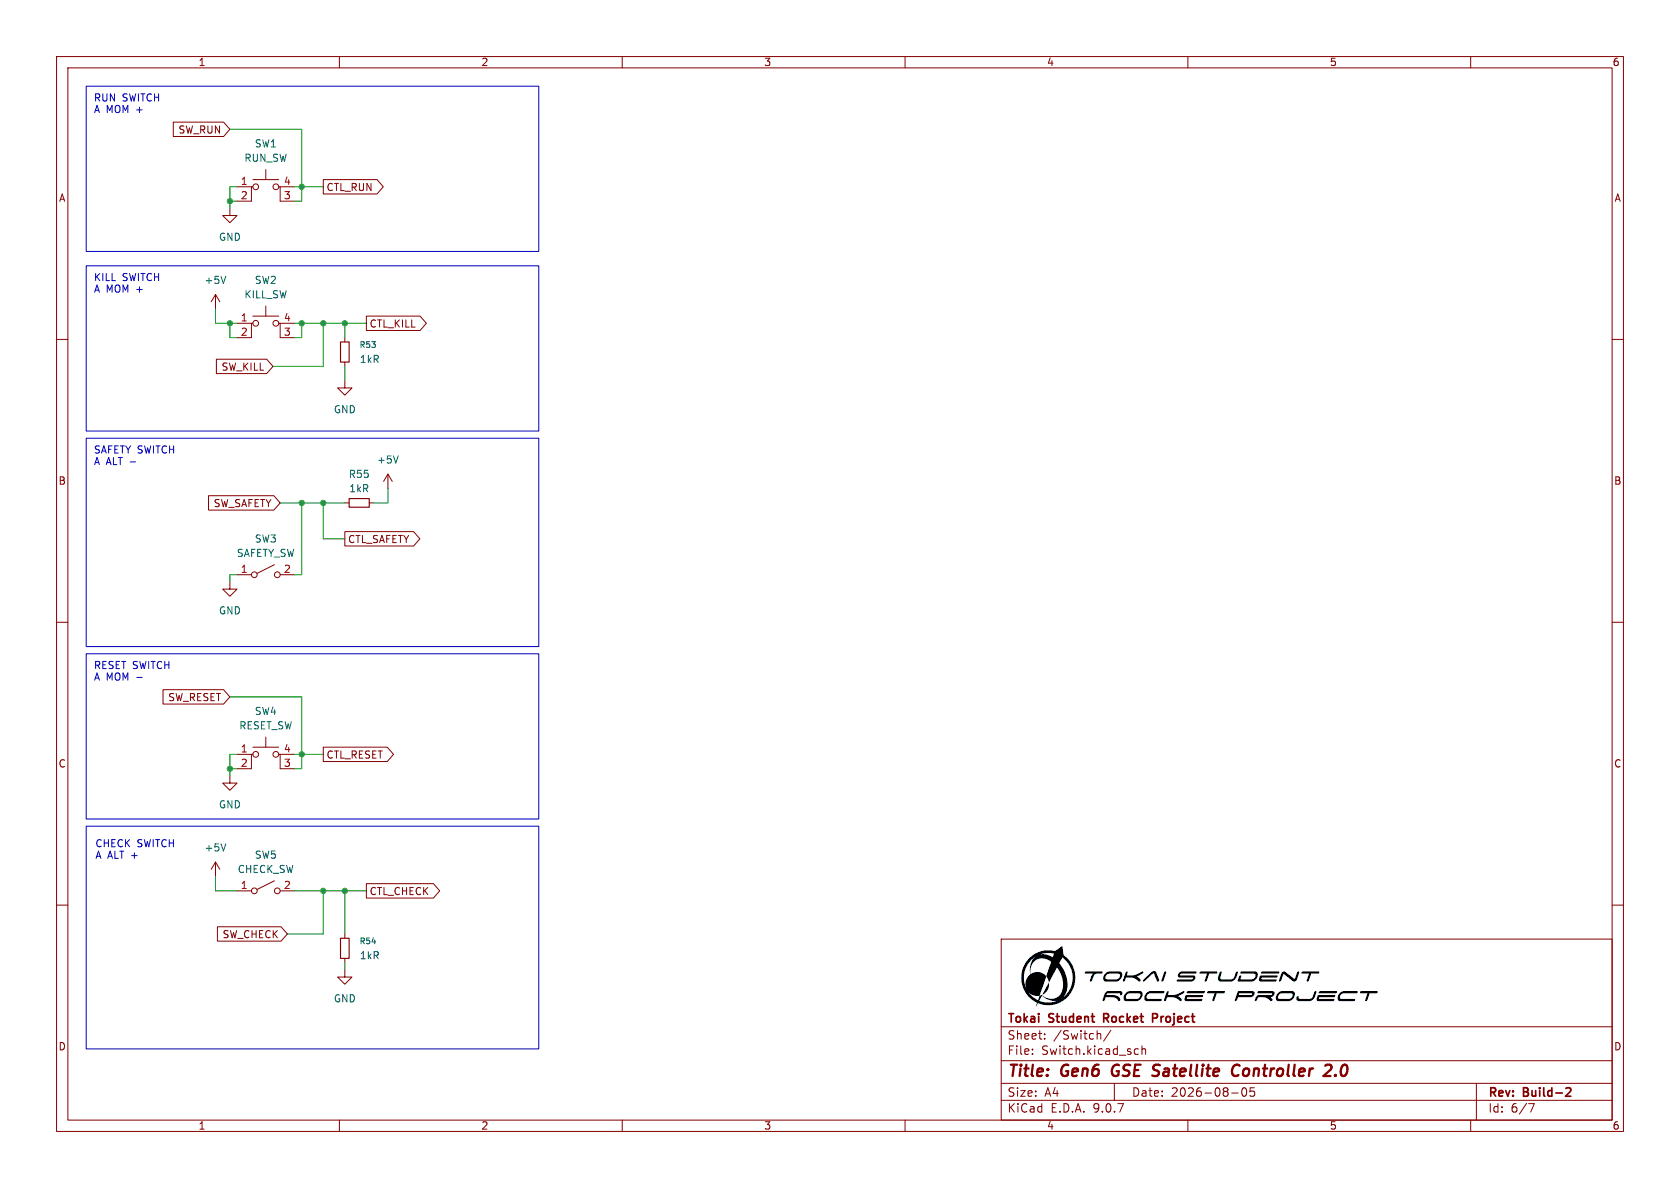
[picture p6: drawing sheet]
(kicad_sch
 (version 20250114)
 (generator "eeschema")
 (generator_version "9.0")
 (paper "A4")
 (title_block
  (title "Gen6 GSE Satellite Controller 2.0")
  (date "2026-08-05")
  (rev "Build-2")
  (company "Tokai Student Rocket Project"))
 (lib_symbols
  (symbol "Device:R_Small"
   (pin_numbers (hide yes))
   (pin_names
    (offset 0.254) (hide yes)) (exclude_from_sim no) (in_bom yes) (on_board yes)
   (property "Reference" "R" (at 0.762 0.508 0) (effects (font (size 1.27 1.27)) (justify left)))
   (property "Value" "R_Small" (at 0.762 -1.016 0) (effects (font (size 1.27 1.27)) (justify left)))
   (property "Footprint" "" (at 0 0 0) (effects (font (size 1.27 1.27)) (hide yes)))
   (property "Datasheet" "~" (at 0 0 0) (effects (font (size 1.27 1.27)) (hide yes)))
   (property "Description" "Resistor, small symbol" (at 0 0 0) (effects (font (size 1.27 1.27)) (hide yes)))
   (symbol "R_Small_0_1"
    (rectangle (start -0.762 1.778) (end 0.762 -1.778) (stroke (width 0.2032) (type default)) (fill (type none))))
   (symbol "R_Small_1_1"
    (pin passive line (at 0 2.54 270) (length 0.762) (name "~" (effects (font (size 1.27 1.27)))) (number "1" (effects (font (size 1.27 1.27)))))
    (pin passive line (at 0 -2.54 90) (length 0.762) (name "~" (effects (font (size 1.27 1.27)))) (number "2" (effects (font (size 1.27 1.27))))))
   (embedded_fonts no))
  (symbol "R_Small_1"
   (pin_numbers (hide yes))
   (pin_names
    (offset 0.254) (hide yes)) (exclude_from_sim no) (in_bom yes) (on_board yes)
   (property "Reference" "R" (at 0 0 90) (effects (font (size 1.016 1.016))))
   (property "Value" "R_Small" (at 1.778 0 90) (effects (font (size 1.27 1.27))))
   (property "Footprint" "" (at 0 0 0) (effects (font (size 1.27 1.27)) (hide yes)))
   (property "Datasheet" "~" (at 0 0 0) (effects (font (size 1.27 1.27)) (hide yes)))
   (property "Description" "Resistor, small symbol" (at 0 0 0) (effects (font (size 1.27 1.27)) (hide yes)))
   (symbol "R_Small_1_0_1"
    (rectangle (start -0.762 1.778) (end 0.762 -1.778) (stroke (width 0.2032) (type default)) (fill (type none))))
   (symbol "R_Small_1_1_1"
    (pin passive line (at 0 2.54 270) (length 0.762) (name "~" (effects (font (size 1.27 1.27)))) (number "1" (effects (font (size 1.27 1.27)))))
    (pin passive line (at 0 -2.54 90) (length 0.762) (name "~" (effects (font (size 1.27 1.27)))) (number "2" (effects (font (size 1.27 1.27))))))
   (embedded_fonts no))
  (symbol "R_Small_2"
   (pin_numbers (hide yes))
   (pin_names
    (offset 0.254) (hide yes)) (exclude_from_sim no) (in_bom yes) (on_board yes)
   (property "Reference" "R" (at 0 0 90) (effects (font (size 1.016 1.016))))
   (property "Value" "R_Small" (at 1.778 0 90) (effects (font (size 1.27 1.27))))
   (property "Footprint" "" (at 0 0 0) (effects (font (size 1.27 1.27)) (hide yes)))
   (property "Datasheet" "~" (at 0 0 0) (effects (font (size 1.27 1.27)) (hide yes)))
   (property "Description" "Resistor, small symbol" (at 0 0 0) (effects (font (size 1.27 1.27)) (hide yes)))
   (symbol "R_Small_2_0_1"
    (rectangle (start -0.762 1.778) (end 0.762 -1.778) (stroke (width 0.2032) (type default)) (fill (type none))))
   (symbol "R_Small_2_1_1"
    (pin passive line (at 0 2.54 270) (length 0.762) (name "~" (effects (font (size 1.27 1.27)))) (number "1" (effects (font (size 1.27 1.27)))))
    (pin passive line (at 0 -2.54 90) (length 0.762) (name "~" (effects (font (size 1.27 1.27)))) (number "2" (effects (font (size 1.27 1.27))))))
   (embedded_fonts no))
  (symbol "Switch:SW_MEC_5E"
   (pin_names
    (offset 1.016) (hide yes)) (exclude_from_sim no) (in_bom yes) (on_board yes)
   (property "Reference" "SW" (at 0.635 5.715 0) (effects (font (size 1.27 1.27)) (justify left)))
   (property "Value" "SW_MEC_5E" (at 0 -3.175 0) (effects (font (size 1.27 1.27))))
   (property "Footprint" "" (at 0 7.62 0) (effects (font (size 1.27 1.27)) (hide yes)))
   (property "Datasheet" "http://www.apem.com/int/index.php?controller=attachment&id_attachment=1371" (at 0 7.62 0) (effects (font (size 1.27 1.27)) (hide yes)))
   (property "Description" "MEC 5E single pole normally-open tactile switch" (at 0 0 0) (effects (font (size 1.27 1.27)) (hide yes)))
   (symbol "SW_MEC_5E_0_1"
    (polyline (pts (xy -2.54 0) (xy -2.54 2.54) (xy -2.286 2.54)) (stroke (width 0) (type default)) (fill (type none)))
    (polyline (pts (xy -2.286 3.81) (xy 2.286 3.81)) (stroke (width 0) (type default)) (fill (type none)))
    (circle (center -1.778 2.54) (radius 0.508) (stroke (width 0) (type default)) (fill (type none)))
    (polyline (pts (xy 0 3.81) (xy 0 5.588)) (stroke (width 0) (type default)) (fill (type none)))
    (circle (center 1.778 2.54) (radius 0.508) (stroke (width 0) (type default)) (fill (type none)))
    (polyline (pts (xy 2.54 0) (xy 2.54 2.54) (xy 2.286 2.54)) (stroke (width 0) (type default)) (fill (type none)))
    (pin passive line (at -5.08 2.54 0) (length 2.54) (name "1" (effects (font (size 1.27 1.27)))) (number "1" (effects (font (size 1.27 1.27)))))
    (pin passive line (at -5.08 0 0) (length 2.54) (name "2" (effects (font (size 1.27 1.27)))) (number "2" (effects (font (size 1.27 1.27)))))
    (pin passive line (at 5.08 2.54 180) (length 2.54) (name "A" (effects (font (size 1.27 1.27)))) (number "4" (effects (font (size 1.27 1.27)))))
    (pin passive line (at 5.08 0 180) (length 2.54) (name "K" (effects (font (size 1.27 1.27)))) (number "3" (effects (font (size 1.27 1.27))))))
   (embedded_fonts no))
  (symbol "Switch:SW_SPST"
   (pin_names
    (offset 0) (hide yes)) (exclude_from_sim no) (in_bom yes) (on_board yes)
   (property "Reference" "SW" (at 0 3.175 0) (effects (font (size 1.27 1.27))))
   (property "Value" "SW_SPST" (at 0 -2.54 0) (effects (font (size 1.27 1.27))))
   (property "Footprint" "" (at 0 0 0) (effects (font (size 1.27 1.27)) (hide yes)))
   (property "Datasheet" "~" (at 0 0 0) (effects (font (size 1.27 1.27)) (hide yes)))
   (property "Description" "Single Pole Single Throw (SPST) switch" (at 0 0 0) (effects (font (size 1.27 1.27)) (hide yes)))
   (symbol "SW_SPST_0_0"
    (circle (center -2.032 0) (radius 0.508) (stroke (width 0) (type default)) (fill (type none)))
    (polyline (pts (xy -1.524 0.254) (xy 1.524 1.778)) (stroke (width 0) (type default)) (fill (type none)))
    (circle (center 2.032 0) (radius 0.508) (stroke (width 0) (type default)) (fill (type none))))
   (symbol "SW_SPST_1_1"
    (pin passive line (at -5.08 0 0) (length 2.54) (name "A" (effects (font (size 1.27 1.27)))) (number "1" (effects (font (size 1.27 1.27)))))
    (pin passive line (at 5.08 0 180) (length 2.54) (name "B" (effects (font (size 1.27 1.27)))) (number "2" (effects (font (size 1.27 1.27))))))
   (embedded_fonts no))
  (symbol "power:+5V"
   (power)
   (pin_names
    (offset 0)) (exclude_from_sim no) (in_bom yes) (on_board yes)
   (property "Reference" "#PWR" (at 0 -3.81 0) (effects (font (size 1.27 1.27)) (hide yes)))
   (property "Value" "+5V" (at 0 3.556 0) (effects (font (size 1.27 1.27))))
   (property "Footprint" "" (at 0 0 0) (effects (font (size 1.27 1.27)) (hide yes)))
   (property "Datasheet" "" (at 0 0 0) (effects (font (size 1.27 1.27)) (hide yes)))
   (property "Description" "Power symbol creates a global label with name \"+5V\"" (at 0 0 0) (effects (font (size 1.27 1.27)) (hide yes)))
   (symbol "+5V_0_1"
    (polyline (pts (xy -0.762 1.27) (xy 0 2.54)) (stroke (width 0) (type default)) (fill (type none)))
    (polyline (pts (xy 0 2.54) (xy 0.762 1.27)) (stroke (width 0) (type default)) (fill (type none)))
    (polyline (pts (xy 0 0) (xy 0 2.54)) (stroke (width 0) (type default)) (fill (type none))))
   (symbol "+5V_1_1"
    (pin power_in line (at 0 0 90) (length 0) (hide yes) (name "+5V" (effects (font (size 1.27 1.27)))) (number "1" (effects (font (size 1.27 1.27))))))
   (embedded_fonts no))
  (symbol "power:GND"
   (power)
   (pin_names
    (offset 0)) (exclude_from_sim no) (in_bom yes) (on_board yes)
   (property "Reference" "#PWR" (at 0 -6.35 0) (effects (font (size 1.27 1.27)) (hide yes)))
   (property "Value" "GND" (at 0 -3.81 0) (effects (font (size 1.27 1.27))))
   (property "Footprint" "" (at 0 0 0) (effects (font (size 1.27 1.27)) (hide yes)))
   (property "Datasheet" "" (at 0 0 0) (effects (font (size 1.27 1.27)) (hide yes)))
   (property "Description" "Power symbol creates a global label with name \"GND\" , ground" (at 0 0 0) (effects (font (size 1.27 1.27)) (hide yes)))
   (symbol "GND_0_1"
    (polyline (pts (xy 0 0) (xy 0 -1.27) (xy 1.27 -1.27) (xy 0 -2.54) (xy -1.27 -1.27) (xy 0 -1.27)) (stroke (width 0) (type default)) (fill (type none))))
   (symbol "GND_1_1"
    (pin power_in line (at 0 0 270) (length 0) (hide yes) (name "GND" (effects (font (size 1.27 1.27)))) (number "1" (effects (font (size 1.27 1.27))))))
   (embedded_fonts no)))
 (rectangle
  (start 15.24 77.47)
  (end 95.25 114.3)
  (stroke (width 0) (type default))
  (fill (type none)))
 (rectangle
  (start 15.24 146.05)
  (end 95.25 185.42)
  (stroke (width 0) (type default))
  (fill (type none)))
 (rectangle
  (start 15.24 15.24)
  (end 95.25 44.45)
  (stroke (width 0) (type default))
  (fill (type none)))
 (rectangle
  (start 15.24 115.57)
  (end 95.25 144.78)
  (stroke (width 0) (type default))
  (fill (type none)))
 (rectangle
  (start 15.24 46.99)
  (end 95.25 76.2)
  (stroke (width 0) (type default))
  (fill (type none)))
 (text "KILL SWITCH\nA MOM +"
  (exclude_from_sim no)
  (at 16.51 52.07 0)
  (effects (font (size 1.27 1.27)) (justify left bottom)))
 (text "RUN SWITCH\nA MOM +"
  (exclude_from_sim no)
  (at 16.51 20.32 0)
  (effects (font (size 1.27 1.27)) (justify left bottom)))
 (text "CHECK SWITCH\nA ALT +"
  (exclude_from_sim no)
  (at 16.764 152.146 0)
  (effects (font (size 1.27 1.27)) (justify left bottom)))
 (text "RESET SWITCH\nA MOM -"
  (exclude_from_sim no)
  (at 16.51 120.65 0)
  (effects (font (size 1.27 1.27)) (justify left bottom)))
 (text "SAFETY SWITCH\nA ALT -"
  (exclude_from_sim no)
  (at 16.51 82.55 0)
  (effects (font (size 1.27 1.27)) (justify left bottom)))
 (junction
  (at 57.15 88.9)
  (diameter 0)
  (color 0 0 0 0))
 (junction
  (at 57.15 157.48)
  (diameter 0)
  (color 0 0 0 0))
 (junction
  (at 53.34 88.9)
  (diameter 0)
  (color 0 0 0 0))
 (junction
  (at 60.96 157.48)
  (diameter 0)
  (color 0 0 0 0))
 (junction
  (at 53.34 133.35)
  (diameter 0)
  (color 0 0 0 0))
 (junction
  (at 40.64 135.89)
  (diameter 0)
  (color 0 0 0 0))
 (junction
  (at 40.64 57.15)
  (diameter 0)
  (color 0 0 0 0))
 (junction
  (at 60.96 57.15)
  (diameter 0)
  (color 0 0 0 0))
 (junction
  (at 53.34 57.15)
  (diameter 0)
  (color 0 0 0 0))
 (junction
  (at 57.15 57.15)
  (diameter 0)
  (color 0 0 0 0))
 (junction
  (at 53.34 33.02)
  (diameter 0)
  (color 0 0 0 0))
 (junction
  (at 40.64 35.56)
  (diameter 0)
  (color 0 0 0 0))
 (wire
  (pts (xy 40.64 137.16) (xy 40.64 135.89))
  (stroke (width 0) (type default)))
 (wire
  (pts (xy 52.07 35.56) (xy 53.34 35.56))
  (stroke (width 0) (type default)))
 (wire
  (pts (xy 57.15 88.9) (xy 57.15 95.25))
  (stroke (width 0) (type default)))
 (wire
  (pts (xy 53.34 57.15) (xy 57.15 57.15))
  (stroke (width 0) (type default)))
 (wire
  (pts (xy 52.07 101.6) (xy 53.34 101.6))
  (stroke (width 0) (type default)))
 (wire
  (pts (xy 52.07 33.02) (xy 53.34 33.02))
  (stroke (width 0) (type default)))
 (wire
  (pts (xy 49.53 88.9) (xy 53.34 88.9))
  (stroke (width 0) (type default)))
 (wire
  (pts (xy 68.58 88.9) (xy 66.04 88.9))
  (stroke (width 0) (type default)))
 (wire
  (pts (xy 38.1 57.15) (xy 38.1 54.61))
  (stroke (width 0) (type default)))
 (wire
  (pts (xy 52.07 59.69) (xy 53.34 59.69))
  (stroke (width 0) (type default)))
 (wire
  (pts (xy 60.96 64.77) (xy 60.96 67.31))
  (stroke (width 0) (type default)))
 (wire
  (pts (xy 57.15 88.9) (xy 60.96 88.9))
  (stroke (width 0) (type default)))
 (wire
  (pts (xy 52.07 135.89) (xy 53.34 135.89))
  (stroke (width 0) (type default)))
 (wire
  (pts (xy 40.64 22.86) (xy 53.34 22.86))
  (stroke (width 0) (type default)))
 (wire
  (pts (xy 53.34 135.89) (xy 53.34 133.35))
  (stroke (width 0) (type default)))
 (wire
  (pts (xy 60.96 170.18) (xy 60.96 171.45))
  (stroke (width 0) (type default)))
 (wire
  (pts (xy 53.34 33.02) (xy 57.15 33.02))
  (stroke (width 0) (type default)))
 (wire
  (pts (xy 40.64 133.35) (xy 41.91 133.35))
  (stroke (width 0) (type default)))
 (wire
  (pts (xy 52.07 157.48) (xy 57.15 157.48))
  (stroke (width 0) (type default)))
 (wire
  (pts (xy 57.15 157.48) (xy 60.96 157.48))
  (stroke (width 0) (type default)))
 (wire
  (pts (xy 60.96 57.15) (xy 60.96 59.69))
  (stroke (width 0) (type default)))
 (wire
  (pts (xy 40.64 135.89) (xy 40.64 133.35))
  (stroke (width 0) (type default)))
 (wire
  (pts (xy 40.64 123.19) (xy 53.34 123.19))
  (stroke (width 0) (type default)))
 (wire
  (pts (xy 41.91 33.02) (xy 40.64 33.02))
  (stroke (width 0) (type default)))
 (wire
  (pts (xy 40.64 101.6) (xy 40.64 102.87))
  (stroke (width 0) (type default)))
 (wire
  (pts (xy 38.1 57.15) (xy 40.64 57.15))
  (stroke (width 0) (type default)))
 (wire
  (pts (xy 40.64 57.15) (xy 40.64 59.69))
  (stroke (width 0) (type default)))
 (wire
  (pts (xy 40.64 101.6) (xy 41.91 101.6))
  (stroke (width 0) (type default)))
 (wire
  (pts (xy 40.64 35.56) (xy 41.91 35.56))
  (stroke (width 0) (type default)))
 (wire
  (pts (xy 57.15 57.15) (xy 60.96 57.15))
  (stroke (width 0) (type default)))
 (wire
  (pts (xy 52.07 57.15) (xy 53.34 57.15))
  (stroke (width 0) (type default)))
 (wire
  (pts (xy 50.8 165.1) (xy 57.15 165.1))
  (stroke (width 0) (type default)))
 (wire
  (pts (xy 53.34 35.56) (xy 53.34 33.02))
  (stroke (width 0) (type default)))
 (wire
  (pts (xy 60.96 157.48) (xy 64.77 157.48))
  (stroke (width 0) (type default)))
 (wire
  (pts (xy 53.34 88.9) (xy 57.15 88.9))
  (stroke (width 0) (type default)))
 (wire
  (pts (xy 57.15 64.77) (xy 57.15 57.15))
  (stroke (width 0) (type default)))
 (wire
  (pts (xy 57.15 157.48) (xy 57.15 165.1))
  (stroke (width 0) (type default)))
 (wire
  (pts (xy 57.15 95.25) (xy 60.96 95.25))
  (stroke (width 0) (type default)))
 (wire
  (pts (xy 53.34 33.02) (xy 53.34 22.86))
  (stroke (width 0) (type default)))
 (wire
  (pts (xy 38.1 157.48) (xy 41.91 157.48))
  (stroke (width 0) (type default)))
 (wire
  (pts (xy 41.91 59.69) (xy 40.64 59.69))
  (stroke (width 0) (type default)))
 (wire
  (pts (xy 40.64 36.83) (xy 40.64 35.56))
  (stroke (width 0) (type default)))
 (wire
  (pts (xy 68.58 86.36) (xy 68.58 88.9))
  (stroke (width 0) (type default)))
 (wire
  (pts (xy 60.96 157.48) (xy 60.96 165.1))
  (stroke (width 0) (type default)))
 (wire
  (pts (xy 53.34 133.35) (xy 57.15 133.35))
  (stroke (width 0) (type default)))
 (wire
  (pts (xy 52.07 133.35) (xy 53.34 133.35))
  (stroke (width 0) (type default)))
 (wire
  (pts (xy 53.34 133.35) (xy 53.34 123.19))
  (stroke (width 0) (type default)))
 (wire
  (pts (xy 53.34 88.9) (xy 53.34 101.6))
  (stroke (width 0) (type default)))
 (wire
  (pts (xy 40.64 33.02) (xy 40.64 35.56))
  (stroke (width 0) (type default)))
 (wire
  (pts (xy 48.26 64.77) (xy 57.15 64.77))
  (stroke (width 0) (type default)))
 (wire
  (pts (xy 53.34 57.15) (xy 53.34 59.69))
  (stroke (width 0) (type default)))
 (wire
  (pts (xy 41.91 57.15) (xy 40.64 57.15))
  (stroke (width 0) (type default)))
 (wire
  (pts (xy 38.1 157.48) (xy 38.1 154.94))
  (stroke (width 0) (type default)))
 (wire
  (pts (xy 40.64 135.89) (xy 41.91 135.89))
  (stroke (width 0) (type default)))
 (wire
  (pts (xy 60.96 57.15) (xy 64.77 57.15))
  (stroke (width 0) (type default)))
 (image
  (at 212.09 172.72)
  (scale 0.0505047)
  (data))
 (global_label "CTL_RUN"
  (shape output)
  (at 57.15 33.02 0)
  (fields_autoplaced yes)
  (effects (font (size 1.27 1.27)) (justify left))
  (property "Intersheetrefs" "${INTERSHEET_REFS}" (at 68.2201 33.02 0) (effects (font (size 1.27 1.27)) (justify left) (hide yes))))
 (global_label "CTL_SAFETY"
  (shape output)
  (at 60.96 95.25 0)
  (fields_autoplaced yes)
  (effects (font (size 1.27 1.27)) (justify left))
  (property "Intersheetrefs" "${INTERSHEET_REFS}" (at 74.691 95.25 0) (effects (font (size 1.27 1.27)) (justify left) (hide yes))))
 (global_label "SW_RESET"
  (shape input)
  (at 40.64 123.19 180)
  (fields_autoplaced yes)
  (effects (font (size 1.27 1.27)) (justify right))
  (property "Intersheetrefs" "${INTERSHEET_REFS}" (at 28.3606 123.19 0) (effects (font (size 1.27 1.27)) (justify right) (hide yes))))
 (global_label "CTL_RESET"
  (shape output)
  (at 57.15 133.35 0)
  (fields_autoplaced yes)
  (effects (font (size 1.27 1.27)) (justify left))
  (property "Intersheetrefs" "${INTERSHEET_REFS}" (at 70.0342 133.35 0) (effects (font (size 1.27 1.27)) (justify left) (hide yes))))
 (global_label "SW_RUN"
  (shape input)
  (at 40.64 22.86 180)
  (fields_autoplaced yes)
  (effects (font (size 1.27 1.27)) (justify right))
  (property "Intersheetrefs" "${INTERSHEET_REFS}" (at 30.1747 22.86 0) (effects (font (size 1.27 1.27)) (justify right) (hide yes))))
 (global_label "SW_CHECK"
  (shape input)
  (at 50.8 165.1 180)
  (fields_autoplaced yes)
  (effects (font (size 1.27 1.27)) (justify right))
  (property "Intersheetrefs" "${INTERSHEET_REFS}" (at 37.8968 165.1 0) (effects (font (size 1.27 1.27)) (justify right) (hide yes))))
 (global_label "SW_KILL"
  (shape input)
  (at 48.26 64.77 180)
  (fields_autoplaced yes)
  (effects (font (size 1.27 1.27)) (justify right))
  (property "Intersheetrefs" "${INTERSHEET_REFS}" (at 37.7947 64.77 0) (effects (font (size 1.27 1.27)) (justify right) (hide yes))))
 (global_label "CTL_CHECK"
  (shape output)
  (at 64.77 157.48 0)
  (fields_autoplaced yes)
  (effects (font (size 1.27 1.27)) (justify left))
  (property "Intersheetrefs" "${INTERSHEET_REFS}" (at 78.278 157.48 0) (effects (font (size 1.27 1.27)) (justify left) (hide yes))))
 (global_label "SW_SAFETY"
  (shape input)
  (at 49.53 88.9 180)
  (fields_autoplaced yes)
  (effects (font (size 1.27 1.27)) (justify right))
  (property "Intersheetrefs" "${INTERSHEET_REFS}" (at 36.4038 88.9 0) (effects (font (size 1.27 1.27)) (justify right) (hide yes))))
 (global_label "CTL_KILL"
  (shape output)
  (at 64.77 57.15 0)
  (fields_autoplaced yes)
  (effects (font (size 1.27 1.27)) (justify left))
  (property "Intersheetrefs" "${INTERSHEET_REFS}" (at 75.8401 57.15 0) (effects (font (size 1.27 1.27)) (justify left) (hide yes))))
 (symbol
  (lib_id "power:+5V")
  (at 38.1 154.94 0)
  (unit 1)
  (exclude_from_sim no)
  (in_bom yes)
  (on_board yes)
  (dnp no)
  (fields_autoplaced yes)
  (property "Reference" "#PWR0102" (at 38.1 158.75 0) (effects (font (size 1.27 1.27)) (hide yes)))
  (property "Value" "+5V" (at 38.1 149.86 0) (effects (font (size 1.27 1.27))))
  (property "Footprint" "" (at 38.1 154.94 0) (effects (font (size 1.27 1.27)) (hide yes)))
  (property "Datasheet" "" (at 38.1 154.94 0) (effects (font (size 1.27 1.27)) (hide yes)))
  (property "Description" "" (at 38.1 154.94 0) (effects (font (size 1.27 1.27)) (hide yes)))
  (pin "1"))
 (symbol
  (lib_id "Switch:SW_MEC_5E")
  (at 46.99 135.89 0)
  (unit 1)
  (exclude_from_sim no)
  (in_bom yes)
  (on_board yes)
  (dnp no)
  (fields_autoplaced yes)
  (property "Reference" "SW4" (at 46.99 125.73 0) (effects (font (size 1.27 1.27))))
  (property "Value" "RESET_SW" (at 46.99 128.27 0) (effects (font (size 1.27 1.27))))
  (property "Footprint" "TSRP_Button_Switch_SMD:SKRPACE010" (at 46.99 128.27 0) (effects (font (size 1.27 1.27)) (hide yes)))
  (property "Datasheet" "https://akizukidenshi.com/catalog/g/g106185/" (at 46.99 128.27 0) (effects (font (size 1.27 1.27)) (hide yes)))
  (property "Description" "MEC 5E single pole normally-open tactile switch" (at 46.99 135.89 0) (effects (font (size 1.27 1.27)) (hide yes)))
  (property "Akiduki_PN" "106185" (at 46.99 135.89 0) (effects (font (size 1.27 1.27)) (hide yes)))
  (pin "2")
  (pin "4")
  (pin "3")
  (pin "1"))
 (symbol
  (lib_id "power:GND")
  (at 40.64 102.87 0)
  (unit 1)
  (exclude_from_sim no)
  (in_bom yes)
  (on_board yes)
  (dnp no)
  (fields_autoplaced yes)
  (property "Reference" "#PWR0104" (at 40.64 109.22 0) (effects (font (size 1.27 1.27)) (hide yes)))
  (property "Value" "GND" (at 40.64 107.95 0) (effects (font (size 1.27 1.27))))
  (property "Footprint" "" (at 40.64 102.87 0) (effects (font (size 1.27 1.27)) (hide yes)))
  (property "Datasheet" "" (at 40.64 102.87 0) (effects (font (size 1.27 1.27)) (hide yes)))
  (property "Description" "" (at 40.64 102.87 0) (effects (font (size 1.27 1.27)) (hide yes)))
  (pin "1"))
 (symbol
  (lib_id "Switch:SW_MEC_5E")
  (at 46.99 59.69 0)
  (unit 1)
  (exclude_from_sim no)
  (in_bom yes)
  (on_board yes)
  (dnp no)
  (fields_autoplaced yes)
  (property "Reference" "SW2" (at 46.99 49.53 0) (effects (font (size 1.27 1.27))))
  (property "Value" "KILL_SW" (at 46.99 52.07 0) (effects (font (size 1.27 1.27))))
  (property "Footprint" "TSRP_Button_Switch_SMD:SKRPACE010" (at 46.99 52.07 0) (effects (font (size 1.27 1.27)) (hide yes)))
  (property "Datasheet" "https://akizukidenshi.com/catalog/g/g106185/" (at 46.99 52.07 0) (effects (font (size 1.27 1.27)) (hide yes)))
  (property "Description" "MEC 5E single pole normally-open tactile switch" (at 46.99 59.69 0) (effects (font (size 1.27 1.27)) (hide yes)))
  (property "Akiduki_PN" "106185" (at 46.99 59.69 0) (effects (font (size 1.27 1.27)) (hide yes)))
  (pin "2")
  (pin "4")
  (pin "3")
  (pin "1"))
 (symbol
  (lib_name "R_Small_2")
  (lib_id "Device:R_Small")
  (at 60.96 62.23 0)
  (unit 1)
  (exclude_from_sim no)
  (in_bom yes)
  (on_board yes)
  (dnp no)
  (fields_autoplaced yes)
  (property "Reference" "R53" (at 63.5 60.9599 0) (effects (font (size 1.016 1.016)) (justify left)))
  (property "Value" "1kR" (at 63.5 63.4999 0) (effects (font (size 1.27 1.27)) (justify left)))
  (property "Footprint" "Resistor_SMD:R_0603_1608Metric_Pad0.98x0.95mm_HandSolder" (at 60.96 62.23 0) (effects (font (size 1.27 1.27)) (hide yes)))
  (property "Datasheet" "https://www.digikey.jp/short/dqqzw028" (at 60.96 62.23 0) (effects (font (size 1.27 1.27)) (hide yes)))
  (property "Description" "Resistor, small symbol" (at 60.96 62.23 0) (effects (font (size 1.27 1.27)) (hide yes)))
  (property "Digikey_PN" "2019-RK73H1JTTD1001FCT-ND " (at 60.96 62.23 0) (effects (font (size 1.27 1.27)) (hide yes)))
  (pin "1")
  (pin "2"))
 (symbol
  (lib_id "power:GND")
  (at 60.96 67.31 0)
  (unit 1)
  (exclude_from_sim no)
  (in_bom yes)
  (on_board yes)
  (dnp no)
  (fields_autoplaced yes)
  (property "Reference" "#PWR0106" (at 60.96 73.66 0) (effects (font (size 1.27 1.27)) (hide yes)))
  (property "Value" "GND" (at 60.96 72.39 0) (effects (font (size 1.27 1.27))))
  (property "Footprint" "" (at 60.96 67.31 0) (effects (font (size 1.27 1.27)) (hide yes)))
  (property "Datasheet" "" (at 60.96 67.31 0) (effects (font (size 1.27 1.27)) (hide yes)))
  (property "Description" "" (at 60.96 67.31 0) (effects (font (size 1.27 1.27)) (hide yes)))
  (pin "1"))
 (symbol
  (lib_id "power:+5V")
  (at 68.58 86.36 0)
  (unit 1)
  (exclude_from_sim no)
  (in_bom yes)
  (on_board yes)
  (dnp no)
  (fields_autoplaced yes)
  (property "Reference" "#PWR0108" (at 68.58 90.17 0) (effects (font (size 1.27 1.27)) (hide yes)))
  (property "Value" "+5V" (at 68.58 81.28 0) (effects (font (size 1.27 1.27))))
  (property "Footprint" "" (at 68.58 86.36 0) (effects (font (size 1.27 1.27)) (hide yes)))
  (property "Datasheet" "" (at 68.58 86.36 0) (effects (font (size 1.27 1.27)) (hide yes)))
  (property "Description" "" (at 68.58 86.36 0) (effects (font (size 1.27 1.27)) (hide yes)))
  (pin "1"))
 (symbol
  (lib_id "power:GND")
  (at 60.96 171.45 0)
  (unit 1)
  (exclude_from_sim no)
  (in_bom yes)
  (on_board yes)
  (dnp no)
  (fields_autoplaced yes)
  (property "Reference" "#PWR0107" (at 60.96 177.8 0) (effects (font (size 1.27 1.27)) (hide yes)))
  (property "Value" "GND" (at 60.96 176.53 0) (effects (font (size 1.27 1.27))))
  (property "Footprint" "" (at 60.96 171.45 0) (effects (font (size 1.27 1.27)) (hide yes)))
  (property "Datasheet" "" (at 60.96 171.45 0) (effects (font (size 1.27 1.27)) (hide yes)))
  (property "Description" "" (at 60.96 171.45 0) (effects (font (size 1.27 1.27)) (hide yes)))
  (pin "1"))
 (symbol
  (lib_id "power:GND")
  (at 40.64 36.83 0)
  (unit 1)
  (exclude_from_sim no)
  (in_bom yes)
  (on_board yes)
  (dnp no)
  (fields_autoplaced yes)
  (property "Reference" "#PWR0103" (at 40.64 43.18 0) (effects (font (size 1.27 1.27)) (hide yes)))
  (property "Value" "GND" (at 40.64 41.91 0) (effects (font (size 1.27 1.27))))
  (property "Footprint" "" (at 40.64 36.83 0) (effects (font (size 1.27 1.27)) (hide yes)))
  (property "Datasheet" "" (at 40.64 36.83 0) (effects (font (size 1.27 1.27)) (hide yes)))
  (property "Description" "" (at 40.64 36.83 0) (effects (font (size 1.27 1.27)) (hide yes)))
  (pin "1"))
 (symbol
  (lib_id "Switch:SW_SPST")
  (at 46.99 101.6 0)
  (unit 1)
  (exclude_from_sim no)
  (in_bom yes)
  (on_board yes)
  (dnp no)
  (fields_autoplaced yes)
  (property "Reference" "SW3" (at 46.99 95.25 0) (effects (font (size 1.27 1.27))))
  (property "Value" "SAFETY_SW" (at 46.99 97.79 0) (effects (font (size 1.27 1.27))))
  (property "Footprint" "Connector_PinHeader_2.54mm:PinHeader_1x02_P2.54mm_Vertical" (at 46.99 101.6 0) (effects (font (size 1.27 1.27)) (hide yes)))
  (property "Datasheet" "https://akizukidenshi.com/catalog/g/g108593/" (at 46.99 101.6 0) (effects (font (size 1.27 1.27)) (hide yes)))
  (property "Description" "Single Pole Single Throw (SPST) switch" (at 46.99 101.6 0) (effects (font (size 1.27 1.27)) (hide yes)))
  (property "Akiduki_PN" "108593" (at 46.99 101.6 0) (effects (font (size 1.27 1.27)) (hide yes)))
  (pin "1")
  (pin "2"))
 (symbol
  (lib_name "R_Small_1")
  (lib_id "Device:R_Small")
  (at 60.96 167.64 0)
  (unit 1)
  (exclude_from_sim no)
  (in_bom yes)
  (on_board yes)
  (dnp no)
  (fields_autoplaced yes)
  (property "Reference" "R54" (at 63.5 166.3699 0) (effects (font (size 1.016 1.016)) (justify left)))
  (property "Value" "1kR" (at 63.5 168.9099 0) (effects (font (size 1.27 1.27)) (justify left)))
  (property "Footprint" "Resistor_SMD:R_0603_1608Metric_Pad0.98x0.95mm_HandSolder" (at 60.96 167.64 0) (effects (font (size 1.27 1.27)) (hide yes)))
  (property "Datasheet" "https://www.digikey.jp/short/dqqzw028" (at 60.96 167.64 0) (effects (font (size 1.27 1.27)) (hide yes)))
  (property "Description" "Resistor, small symbol" (at 60.96 167.64 0) (effects (font (size 1.27 1.27)) (hide yes)))
  (property "Digikey_PN" "2019-RK73H1JTTD1001FCT-ND " (at 60.96 167.64 0) (effects (font (size 1.27 1.27)) (hide yes)))
  (pin "1")
  (pin "2"))
 (symbol
  (lib_id "Switch:SW_MEC_5E")
  (at 46.99 35.56 0)
  (unit 1)
  (exclude_from_sim no)
  (in_bom yes)
  (on_board yes)
  (dnp no)
  (fields_autoplaced yes)
  (property "Reference" "SW1" (at 46.99 25.4 0) (effects (font (size 1.27 1.27))))
  (property "Value" "RUN_SW" (at 46.99 27.94 0) (effects (font (size 1.27 1.27))))
  (property "Footprint" "TSRP_Button_Switch_SMD:SKRPACE010" (at 46.99 27.94 0) (effects (font (size 1.27 1.27)) (hide yes)))
  (property "Datasheet" "https://akizukidenshi.com/catalog/g/g106185/" (at 46.99 27.94 0) (effects (font (size 1.27 1.27)) (hide yes)))
  (property "Description" "MEC 5E single pole normally-open tactile switch" (at 46.99 35.56 0) (effects (font (size 1.27 1.27)) (hide yes)))
  (property "Akiduki_PN" "106185" (at 46.99 35.56 0) (effects (font (size 1.27 1.27)) (hide yes)))
  (pin "2")
  (pin "4")
  (pin "3")
  (pin "1"))
 (symbol
  (lib_id "power:GND")
  (at 40.64 137.16 0)
  (unit 1)
  (exclude_from_sim no)
  (in_bom yes)
  (on_board yes)
  (dnp no)
  (fields_autoplaced yes)
  (property "Reference" "#PWR0105" (at 40.64 143.51 0) (effects (font (size 1.27 1.27)) (hide yes)))
  (property "Value" "GND" (at 40.64 142.24 0) (effects (font (size 1.27 1.27))))
  (property "Footprint" "" (at 40.64 137.16 0) (effects (font (size 1.27 1.27)) (hide yes)))
  (property "Datasheet" "" (at 40.64 137.16 0) (effects (font (size 1.27 1.27)) (hide yes)))
  (property "Description" "" (at 40.64 137.16 0) (effects (font (size 1.27 1.27)) (hide yes)))
  (pin "1"))
 (symbol
  (lib_id "Switch:SW_SPST")
  (at 46.99 157.48 0)
  (unit 1)
  (exclude_from_sim no)
  (in_bom yes)
  (on_board yes)
  (dnp no)
  (fields_autoplaced yes)
  (property "Reference" "SW5" (at 46.99 151.13 0) (effects (font (size 1.27 1.27))))
  (property "Value" "CHECK_SW" (at 46.99 153.67 0) (effects (font (size 1.27 1.27))))
  (property "Footprint" "Connector_PinHeader_2.54mm:PinHeader_1x02_P2.54mm_Vertical" (at 46.99 157.48 0) (effects (font (size 1.27 1.27)) (hide yes)))
  (property "Datasheet" "https://akizukidenshi.com/catalog/g/g108593/" (at 46.99 157.48 0) (effects (font (size 1.27 1.27)) (hide yes)))
  (property "Description" "Single Pole Single Throw (SPST) switch" (at 46.99 157.48 0) (effects (font (size 1.27 1.27)) (hide yes)))
  (property "Akiduki_PN" "108593" (at 46.99 157.48 0) (effects (font (size 1.27 1.27)) (hide yes)))
  (pin "1")
  (pin "2"))
 (symbol
  (lib_id "Device:R_Small")
  (at 63.5 88.9 90)
  (unit 1)
  (exclude_from_sim no)
  (in_bom yes)
  (on_board yes)
  (dnp no)
  (property "Reference" "R55" (at 63.5 83.82 90) (effects (font (size 1.27 1.27))))
  (property "Value" "1kR" (at 63.5 86.36 90) (effects (font (size 1.27 1.27))))
  (property "Footprint" "Resistor_SMD:R_0603_1608Metric_Pad0.98x0.95mm_HandSolder" (at 63.5 88.9 0) (effects (font (size 1.27 1.27)) (hide yes)))
  (property "Datasheet" "https://www.digikey.jp/short/dqqzw028" (at 63.5 88.9 0) (effects (font (size 1.27 1.27)) (hide yes)))
  (property "Description" "" (at 63.5 88.9 0) (effects (font (size 1.27 1.27)) (hide yes)))
  (property "LCSC" "" (at 63.5 88.9 0) (effects (font (size 1.27 1.27)) (hide yes)))
  (property "Digikey_PN" "2019-RK73H1JTTD1001FCT-ND " (at 63.5 88.9 90) (effects (font (size 1.27 1.27)) (hide yes)))
  (pin "1")
  (pin "2"))
 (symbol
  (lib_id "power:+5V")
  (at 38.1 54.61 0)
  (unit 1)
  (exclude_from_sim no)
  (in_bom yes)
  (on_board yes)
  (dnp no)
  (fields_autoplaced yes)
  (property "Reference" "#PWR0101" (at 38.1 58.42 0) (effects (font (size 1.27 1.27)) (hide yes)))
  (property "Value" "+5V" (at 38.1 49.53 0) (effects (font (size 1.27 1.27))))
  (property "Footprint" "" (at 38.1 54.61 0) (effects (font (size 1.27 1.27)) (hide yes)))
  (property "Datasheet" "" (at 38.1 54.61 0) (effects (font (size 1.27 1.27)) (hide yes)))
  (property "Description" "" (at 38.1 54.61 0) (effects (font (size 1.27 1.27)) (hide yes)))
  (pin "1")))
